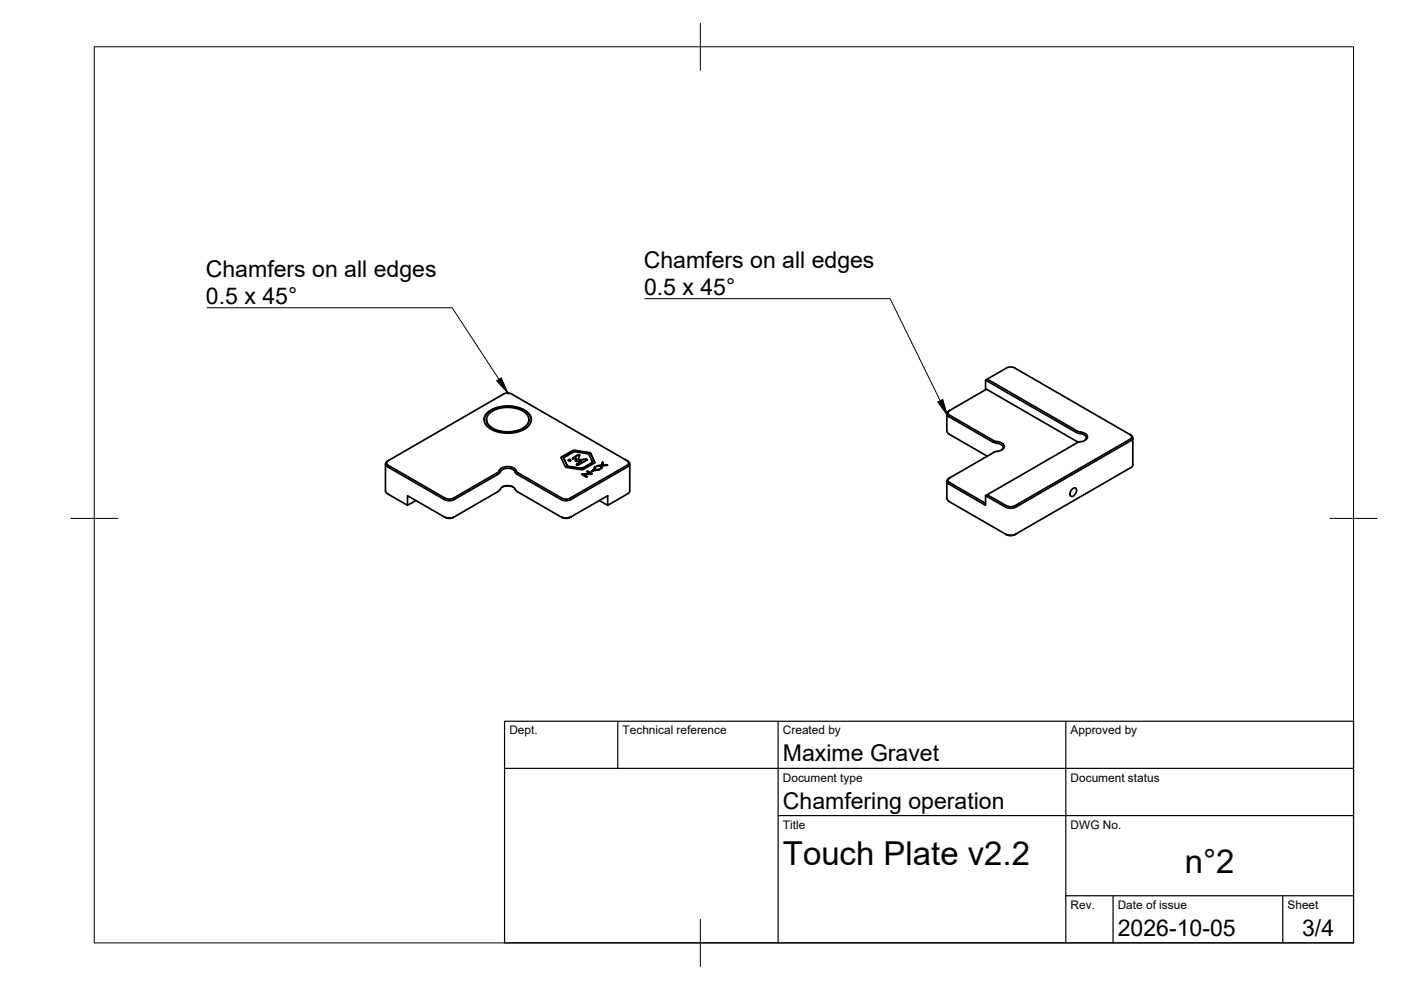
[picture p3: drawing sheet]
<svg xmlns="http://www.w3.org/2000/svg" width="297mm" height="210mm" viewBox="0 0 297 210" stroke-linecap="round" stroke-linejoin="round" font-family="sans-serif">
<!-- layer: Visible -->
<g fill="none" stroke="#000" stroke-width=".36">
<path d="M81.7 98.4v5.7l.2 .4 4.5 2.6v-2l8.3 4.7 .8 .1 .7-.2 9.4-5.5M82.3 98.7l12.1 6.9 .7 .2 1-.2 9.6-5.5a2.26 2.26 0 0 1 3.8-.3M82.3 97.6l-.3 .6 .3 .5M102.6 89a3.4 3.4 0 0 1 3.1-2.6 6.8 6.8 0 0 1 6.5 1.5l.4 1.1M103.1 89a2.55 2.55 0 0 0 2 2.2 6.4 6.4 0 0 0 6.7-1.1l.3-1M103.5 87.4a7.4 7.4 0 0 1 8.3 0 2.07 2.07 0 0 1 .8 2 2.07 2.07 0 0 1-1.4 1.6 7.5 7.5 0 0 1-7.7-.4 1.94 1.94 0 0 1 0-3.2zM103.9 87.5a6.6 6.6 0 0 1 7.5 0 1.86 1.86 0 0 1 .7 1.8 1.86 1.86 0 0 1-1.3 1.5 6.8 6.8 0 0 1-6.9-.4 1.74 1.74 0 0 1 0-2.9zM108.5 83.6l24.4 14.1a.69 .69 0 0 1 .6 .5 .69 .69 0 0 1-.4 .8l-12 6.9a2.3 2.3 0 0 1-2.2 0l-9.3-5.4M108.5 83.5l-1-.2-.8 .3-24.4 14.1a.69 .69 0 0 0-.5 .5 .69 .69 0 0 0 .4 .8l12 6.9a2.33 2.33 0 0 0 2.1 0l9.3-5.4M112.1 89v.1M119 97l2.7-1.5 3.5 .6 .9 2M119 96.9l2.6-1.4 3.5 .5 1 2.1-2.6 1.5-3.5-.5z"/>
<path d="M119.5 97.1l.8 1.8 3 .5 2.3-1.3v-.1M119.5 97.1l.8 1.7 3 .5 2.3-1.3M119.5 97.1l2.3-1.3 3 .5 .8 1.7M120.5 97.6l.2-.1 .3 .1M120.6 97.5l.4 .1-.3 .1h-.1zM122.2 97.2l-.1 .6h1.2l-1 .6 .1 .2 2-1v-.2M122.2 97.2l-.2 .5M122.6 97.4l.1 .2 1.7-.2M122.8 96.4h-.3l-1.1 .7 .2 .2 .4-.2 .2 .1M122.8 96.5h-.3l-1.1 .7M122.9 96.6l-.1-.2 .1 .2-.2 .9 1.7-.1M123.3 97.8l-1.1 .7"/>
<path d="M124.4 97.5h.1M124.6 99.9l.9 .6M124.6 100h-.1M125.8 99.7l-.4 .3M126.1 98.9l.2 .2-.3 .5 1-.1 .2 .1-1.2 .2-.5 .2-.2-.1 .5-.2zM126.1 98.9l-.3 .8M126.1 99l.2 .1M126.5 98.7l1.1-.1 .1-.6 .2 .1-.1 .5 .8-.1 .2 .2h-1l-.2 .6-.2-.1 .1-.4zM127 99.5l.1 .1M127 99.5l-1 .1M127.5 98.8l-.1 .4M127.6 98.7l-1 .1"/>
<path d="M127.7 98l-.1 .6M127.7 98.1l.2 .1M127.8 98.6h.8M128.6 98.5l.1 .2M132.9 98.7l-12 6.9-.7 .2-1.1-.2-9.3-5.4-.4-.4M132.9 97.6l.4 .6-.4 .5M133.5 98.4v5.7l-.2 .4-4.5 2.6v-2l-8.2 4.7-.8 .1-.7-.2-9.5-5.5M200.7 87.7v3.7M200.8 91.4l.4 .6 8.1 4.7M201.2 88.3l9.3 5.4M201.2 87.1l-.4 .5 .1 .5 .3 .2M201.4 87l7.7-4.5 19.6 11.2"/>
<path d="M201.4 87l-.2 .1M201.4 87l-.4 .5 .4 .5 9.3 5.4M209 80.6l.3-.2 19.1 11 .7 .2a1.19 1.19 0 0 1 1.4 1.3 2.62 2.62 0 0 1-1.9 .9l-19.3 11.1M209 80.6l19.2 11.1 1.2 .3a.77 .77 0 0 1 .8 .5 .77 .77 0 0 1-.3 .9M209 80.6v2M209.3 80.4l4.1-2.4 .7-.2 .7 .1 24.8 14.2M210.5 93.7l.9 .3M210.7 93.4l.7 .2a1.2 1.2 0 0 1 1.5 1.4 2.79 2.79 0 0 1-2 .8l-.2 .1M210.7 95.9l-9.3 5.4M211.4 94l.4 .1a.78 .78 0 0 1 .8 .4 .78 .78 0 0 1-.3 1M239.6 92.1a.67 .67 0 0 1 .6 .6 .67 .67 0 0 1-.5 .7l-24.4 14.1M239.6 92.1l.3 .5-.3 .5-24.4 14.1-.7 .2-1.1-.2-4.1-2.3-.3 .2"/>
<path d="M240.2 98.6l-.5 .6-24.9 14.3-.7 .1-.7-.2-12.2-7.1M240.2 92.8v5.8M88.2 106.1l-1.8 1M94.2 109.6a2.33 2.33 0 0 0 2.1 0M105.7 100.5l.1-.1a2.01 2.01 0 0 1 3.6 0l.2 .1M105.7 104.2l.1-.2a2.03 2.03 0 0 1 3.6 0l.2 .2M106.4 103.3a2.93 2.93 0 0 1 2.4 0M118.9 109.6a2.33 2.33 0 0 0 2.2 0M123.3 100.6l1.9-.2-.8-.4 .2-.1 1 .5-1.9 .2 .8 .5h-.2zM123.5 100.6h-.1M123.7 100.6l.7 .5M125.2 100.4l-1.7 .1"/>
<path d="M127.1 106.1l1.7 1M200.7 102v3.7M200.8 105.7l.4 .6M201.4 101.3a.69 .69 0 0 0-.6 .6 .69 .69 0 0 0 .4 .7l7.8 4.5v-2l4.6 2.6a2.37 2.37 0 0 0 1.7-.2M201.4 101.3l-.4 .5 .4 .5 7.6 4.4M213.2 113.2a2.33 2.33 0 0 0 2.1 0M227.3 103.8l.3-.3h.5a1.16 1.16 0 0 1-1.1 1.7 1 1 0 0 1 .3-1.4z"/>
</g>
<!-- layer: BORDER -->
<path d="M20 9.9h267v190h-267zM148.5 4.9v10M15 109.9h10M282 109.9h10M148.5 194.9v10" fill="none" stroke="#000" stroke-width=".21"/>
<!-- layer: TITLEBLOCK -->
<path d="M107 152.9h180v47h-180zM131 152.9v10M165 152.9v47M226 152.9v47M107 162.9h180M165 172.9h122M226 189.9h61M236 189.9v10M272 189.9v10" fill="none" stroke="#000" stroke-width=".25"/>
<!-- layer: Leaders -->
<path d="M105.3 80.7l1-.6 1.4 3.2zM198.8 85.2l1.1-.5 1 3.4z" fill="#000" stroke="#000" stroke-width=".21"/>
<path d="M43.9 65.2h52l9.9 15.2M136.7 63.3h52l10.6 21.7" fill="none" stroke="#000" stroke-width=".21"/>
<g font-size="7">
<text x="166" y="183.4">Touch Plate v2.2</text>
<text x="251.2" y="185.2">n°2</text>
</g>
<g font-size="4.9">
<text x="43.6" y="58.7">Chamfers on all edges</text>
<text x="136.5" y="56.8">Chamfers on all edges</text>
<text x="43.7" y="64.6">0.5 x 45°</text>
<text x="136.5" y="62.6">0.5 x 45°</text>
<text x="166" y="161.4">Maxime Gravet</text>
<text x="166" y="171.4">Chamfering operation</text>
<text x="237" y="198.4">2026-10-05</text>
<text x="276.1" y="198.6">3/4</text>
</g>
<g font-size="2.5">
<text x="108" y="155.7">Dept.</text>
<text x="132" y="155.7">Technical reference</text>
<text x="166" y="155.7">Created by</text>
<text x="227" y="155.7">Approved by</text>
<text x="166" y="165.7">Document type</text>
<text x="227" y="165.7">Document status</text>
<text x="166" y="175.7">Title</text>
<text x="227" y="175.7">DWG No.</text>
<text x="227" y="192.7">Rev.</text>
<text x="237" y="192.7">Date of issue</text>
<text x="273" y="192.7">Sheet</text>
</g>
</svg>
